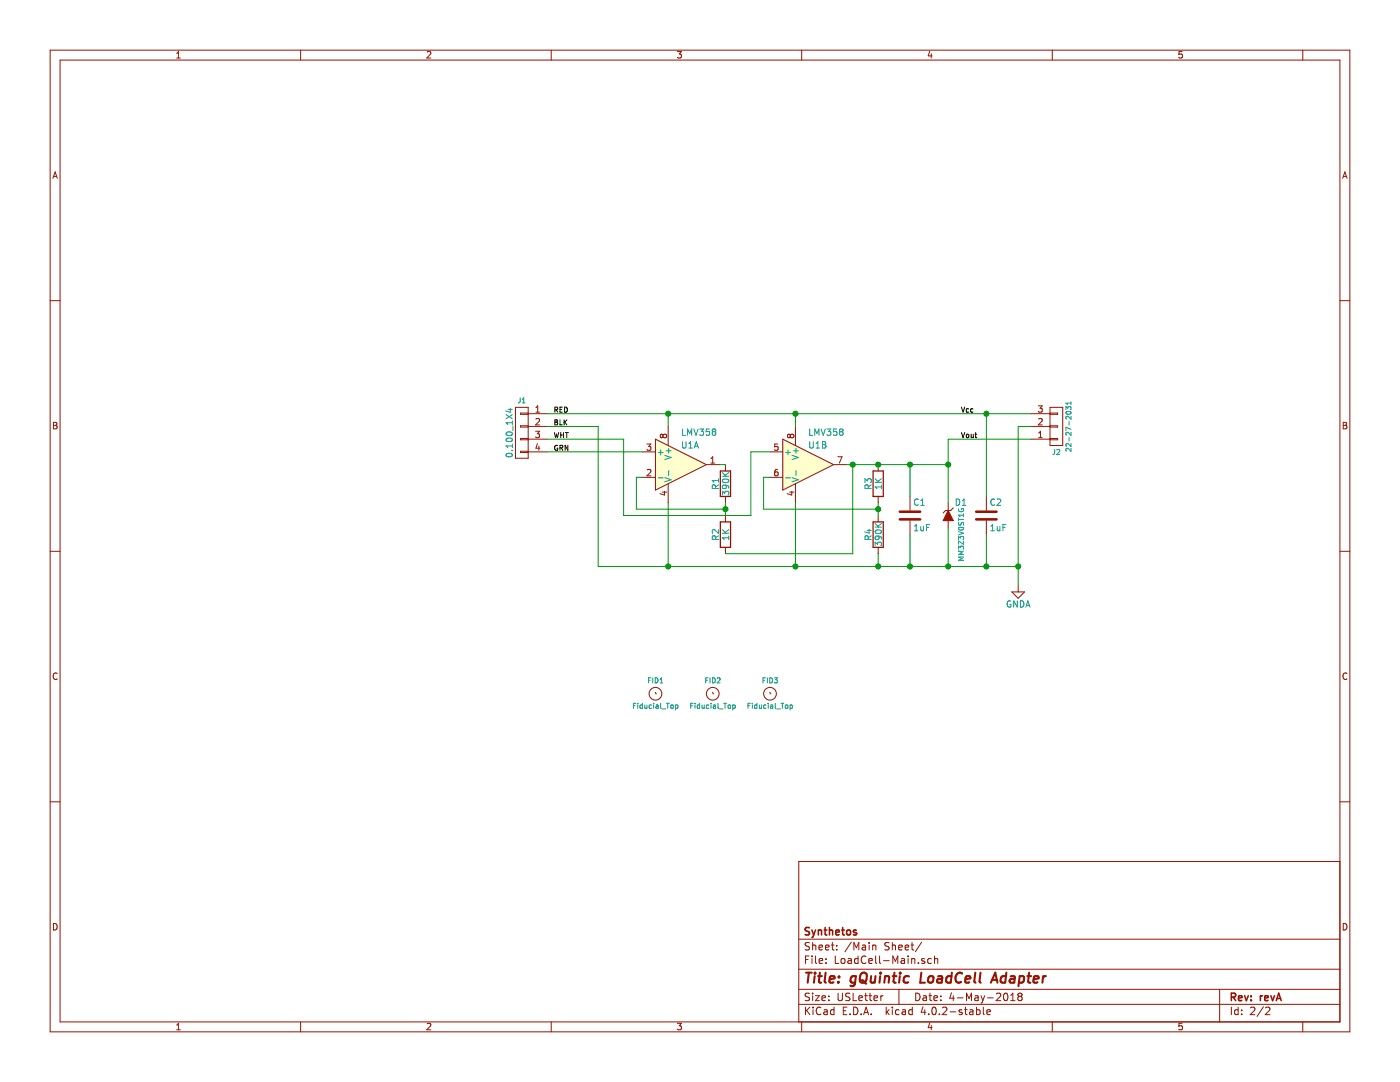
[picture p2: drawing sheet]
EESchema Schematic File Version 2
LIBS:power
LIBS:device
LIBS:transistors
LIBS:conn
LIBS:linear
LIBS:regul
LIBS:74xx
LIBS:cmos4000
LIBS:adc-dac
LIBS:memory
LIBS:xilinx
LIBS:microcontrollers
LIBS:dsp
LIBS:microchip
LIBS:analog_switches
LIBS:motorola
LIBS:texas
LIBS:intel
LIBS:audio
LIBS:interface
LIBS:digital-audio
LIBS:philips
LIBS:display
LIBS:cypress
LIBS:siliconi
LIBS:opto
LIBS:atmel
LIBS:contrib
LIBS:valves
LIBS:_Active
LIBS:_Connector
LIBS:_Passive
LIBS:LoadCell-cache
EELAYER 25 0
EELAYER END
$Descr USLetter 11000 8500
encoding utf-8
Sheet 2 2
Title "gQuintic LoadCell Adapter"
Date "4-May-2018"
Rev "revA"
Comp "Synthetos"
Comment1 ""
Comment2 ""
Comment3 ""
Comment4 ""
$EndDescr
$Comp
L Fiducial_Top FID1
U 1 1
P 5150 5450
F 0 "FID1" H 5150 5550 40  0000 C CNN
F 1 "Fiducial_Top" H 5150 5350 40  0000 C CNN
F 2 "_Connector:Fiducial_0.040_Top" H 5150 5450 150 0001 C CNN
F 3 "" H 5150 5450 150 0000 C CNN
	1    5150 5450
	1    0    0    -1  
$EndComp
$Comp
L Fiducial_Top FID2
U 1 1
P 5600 5450
F 0 "FID2" H 5600 5550 40  0000 C CNN
F 1 "Fiducial_Top" H 5600 5350 40  0000 C CNN
F 2 "_Connector:Fiducial_0.040_Top" H 5600 5450 150 0001 C CNN
F 3 "" H 5600 5450 150 0000 C CNN
	1    5600 5450
	1    0    0    -1  
$EndComp
$Comp
L Fiducial_Top FID3
U 1 1
P 6050 5450
F 0 "FID3" H 6050 5550 40  0000 C CNN
F 1 "Fiducial_Top" H 6050 5350 40  0000 C CNN
F 2 "_Connector:Fiducial_0.040_Top" H 6050 5450 150 0001 C CNN
F 3 "" H 6050 5450 150 0000 C CNN
	1    6050 5450
	1    0    0    -1  
$EndComp
$Comp
L C C2
U 1 1
P 7750 4050
F 0 "C2" H 7775 4150 50  0000 L CNN
F 1 "1uF" H 7775 3950 50  0000 L CNN
F 2 "_Passive:C_0402" H 7788 3900 50  0001 C CNN
F 3 "" H 7750 4050 50  0000 C CNN
	1    7750 4050
	1    0    0    -1  
$EndComp
$Comp
L C C1
U 1 1
P 7150 4050
F 0 "C1" H 7175 4150 50  0000 L CNN
F 1 "1uF" H 7175 3950 50  0000 L CNN
F 2 "_Passive:C_0402" H 7188 3900 50  0001 C CNN
F 3 "" H 7150 4050 50  0000 C CNN
	1    7150 4050
	1    0    0    -1  
$EndComp
$Comp
L R R1
U 1 1
P 5700 3800
F 0 "R1" V 5780 3800 50  0000 C CNN
F 1 "390K" V 5700 3800 50  0000 C CNN
F 2 "_Passive:R_0402" V 5630 3800 50  0001 C CNN
F 3 "" H 5700 3800 50  0000 C CNN
	1    5700 3800
	-1   0    0    1   
$EndComp
$Comp
L R R2
U 1 1
P 5700 4200
F 0 "R2" V 5780 4200 50  0000 C CNN
F 1 "1K" V 5700 4200 50  0000 C CNN
F 2 "_Passive:R_0402" V 5630 4200 50  0001 C CNN
F 3 "" H 5700 4200 50  0000 C CNN
	1    5700 4200
	-1   0    0    1   
$EndComp
Text Label 7550 3250 0    40   ~ 0
Vcc
Text Label 7550 3450 0    40   ~ 0
Vout
$Comp
L 0.100_1X4 J1
U 1 1
P 4100 3400
F 0 "J1" H 4100 3650 40  0000 C CNN
F 1 "0.100_1X4" V 4200 3400 50  0000 C CNN
F 2 "Socket_Strips:Socket_Strip_Straight_1x04_Pitch2.00mm" H 4100 3400 50  0001 C CNN
F 3 "" H 4100 3400 50  0000 C CNN
	1    4100 3400
	-1   0    0    -1  
$EndComp
Text Label 4350 3250 0    40   ~ 0
RED
Text Label 4350 3350 0    40   ~ 0
BLK
Text Label 4350 3550 0    40   ~ 0
GRN
Text Label 4350 3450 0    40   ~ 0
WHT
Connection ~ 7150 4450
Wire Wire Line
	7150 4450 7150 4200
$Comp
L MCP6002 U1
U 1 1
P 5350 3650
F 0 "U1" H 5350 3800 50  0000 L CNN
F 1 "LMV358" H 5350 3900 50  0000 L CNN
F 2 "Housings_SSOP:MSOP-8_3x3mm_Pitch0.65mm" H 5250 3700 50  0001 C CNN
F 3 "" H 5350 3800 50  0000 C CNN
	1    5350 3650
	1    0    0    -1  
$EndComp
$Comp
L MCP6002 U1
U 2 1
P 6350 3650
F 0 "U1" H 6350 3800 50  0000 L CNN
F 1 "LMV358" H 6350 3900 50  0000 L CNN
F 2 "Housings_SSOP:MSOP-8_3x3mm_Pitch0.65mm" H 6250 3700 50  0001 C CNN
F 3 "" H 6350 3800 50  0000 C CNN
	2    6350 3650
	1    0    0    -1  
$EndComp
Wire Wire Line
	5250 4450 5250 3950
Connection ~ 5250 4450
Wire Wire Line
	5650 3650 5700 3650
Wire Wire Line
	5700 3950 5700 4050
Wire Wire Line
	5050 3750 5000 3750
Wire Wire Line
	5000 3750 5000 4000
Wire Wire Line
	5000 4000 5700 4000
Connection ~ 5700 4000
Wire Wire Line
	4300 3550 5050 3550
$Comp
L R R3
U 1 1
P 6900 3800
F 0 "R3" V 6980 3800 50  0000 C CNN
F 1 "1K" V 6900 3800 50  0000 C CNN
F 2 "_Passive:R_0402" V 6830 3800 50  0001 C CNN
F 3 "" H 6900 3800 50  0000 C CNN
	1    6900 3800
	-1   0    0    1   
$EndComp
$Comp
L R R4
U 1 1
P 6900 4200
F 0 "R4" V 6980 4200 50  0000 C CNN
F 1 "390K" V 6900 4200 50  0000 C CNN
F 2 "_Passive:R_0402" V 6830 4200 50  0001 C CNN
F 3 "" H 6900 4200 50  0000 C CNN
	1    6900 4200
	-1   0    0    1   
$EndComp
Wire Wire Line
	5250 3350 5250 3250
Connection ~ 5250 3250
Wire Wire Line
	6250 3250 6250 3350
Connection ~ 6250 3250
Wire Wire Line
	6250 4450 6250 3950
Connection ~ 6250 4450
Wire Wire Line
	6900 3950 6900 4050
Wire Wire Line
	6900 4450 6900 4350
Connection ~ 6900 4450
Wire Wire Line
	5700 4350 6700 4350
Wire Wire Line
	6700 4350 6700 3650
Connection ~ 6700 3650
Wire Wire Line
	4900 4050 5900 4050
Wire Wire Line
	5900 4050 5900 3550
Wire Wire Line
	5900 3550 6050 3550
Wire Wire Line
	6050 3750 6000 3750
Wire Wire Line
	6000 3750 6000 4000
Wire Wire Line
	6000 4000 6900 4000
Connection ~ 6900 4000
Connection ~ 6900 3650
Connection ~ 7150 3650
$Comp
L 22-27-2031 J2
U 1 1
P 8300 3350
F 0 "J2" H 8300 3550 40  0000 C CNN
F 1 "22-27-2031" V 8400 3350 40  0000 C CNN
F 2 "_Connector:0.100_1x3_small" H 8300 3350 50  0001 C CNN
F 3 "" H 8300 3350 50  0000 C CNN
	1    8300 3350
	1    0    0    1   
$EndComp
$Comp
L GNDA #PWR01
U 1 1
P 8000 4600
F 0 "#PWR01" H 8000 4350 50  0001 C CNN
F 1 "GNDA" H 8000 4450 50  0000 C CNN
F 2 "" H 8000 4600 50  0000 C CNN
F 3 "" H 8000 4600 50  0000 C CNN
	1    8000 4600
	1    0    0    -1  
$EndComp
Wire Wire Line
	6650 3650 7450 3650
Wire Wire Line
	7750 4450 7750 4200
Wire Wire Line
	7750 3250 7750 3900
Connection ~ 7750 3250
Wire Wire Line
	8000 3350 8000 4600
Wire Wire Line
	8000 3350 8100 3350
Connection ~ 7750 4450
Wire Wire Line
	4300 3450 4900 3450
Wire Wire Line
	4900 3450 4900 4050
Wire Wire Line
	4300 3350 4700 3350
Wire Wire Line
	4700 3350 4700 4450
Wire Wire Line
	4700 4450 8000 4450
Connection ~ 8000 4450
Wire Wire Line
	4300 3250 8100 3250
$Comp
L D_ZENER D1
U 1 1
P 7450 4050
F 0 "D1" V 7350 4150 50  0000 C CNN
F 1 "MM3Z3V0ST1G" H 7600 4150 40  0000 C CNN
F 2 "Diodes_SMD:D_SOD-323" V 8000 4000 50  0001 C CNN
F 3 "" H 7450 4050 50  0000 C CNN
	1    7450 4050
	0    1    1    0   
$EndComp
Wire Wire Line
	7450 3450 7450 3950
Wire Wire Line
	7450 4150 7450 4450
Connection ~ 7450 4450
Connection ~ 7450 3650
Wire Wire Line
	7450 3450 8100 3450
Wire Wire Line
	7150 3900 7150 3650
$EndSCHEMATC
